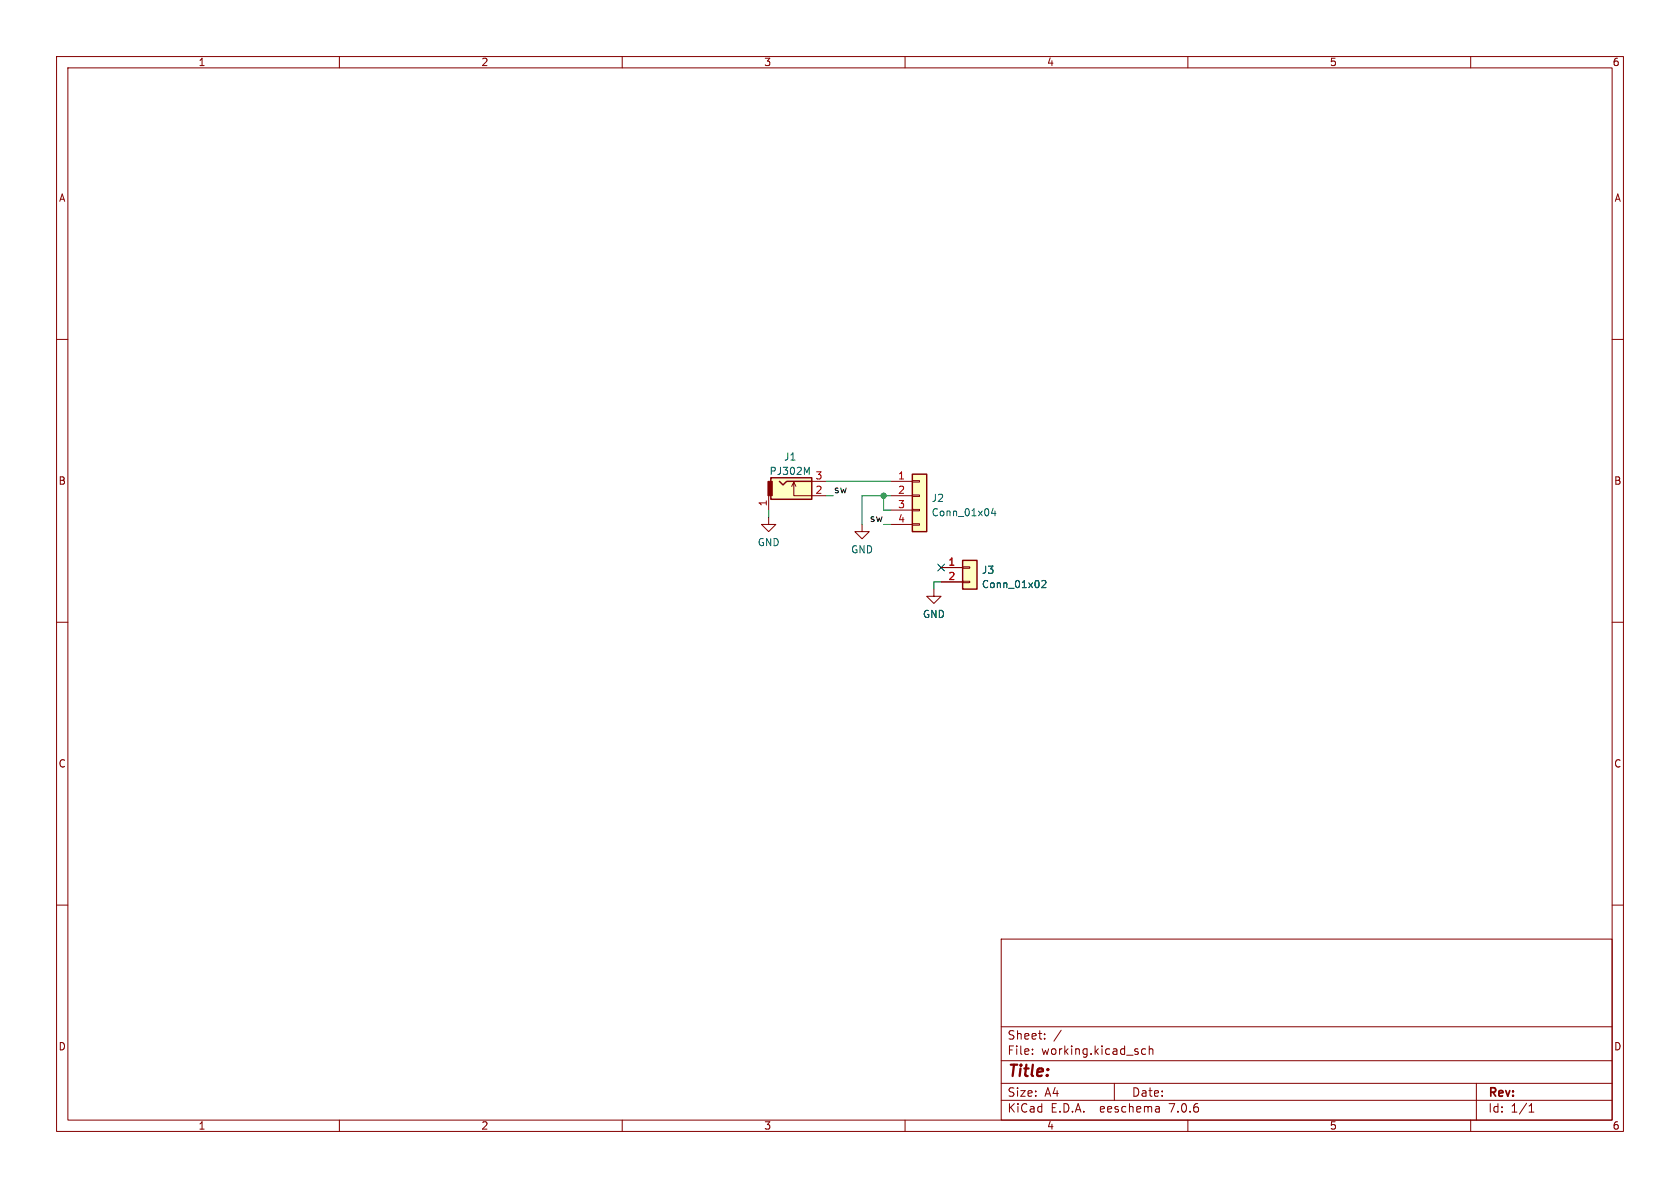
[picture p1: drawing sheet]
<svg xmlns="http://www.w3.org/2000/svg" width="297mm" height="210mm" viewBox="0 0 297 210" stroke-linecap="round" stroke-linejoin="round" font-family="sans-serif">
<g fill="none" stroke="#840000" stroke-width=".18">
<path d="M10 10h277v190h-277zM12 12h273v186h-273zM60 10v2M110 10v2M160 10v2M210 10v2M260 10v2M10 60h2M285 60h2M135.9 91.4v1.3h1.3l-1.3 1.3-1.3-1.3h1.3M135.9 87.6v2.6M140 86l.3-.8v2.4h5.7"/>
<path d="M140.3 85.2l.4 .8M143.5 85.1h2.5M152.4 92.7v1.3h1.3l-1.3 1.3-1.3-1.3h1.3M157.5 85.1h3.8M157.5 87.6h3.8M157.5 90.2h3.8M157.5 92.7h3.8M161.3 92.6h1.3v.2h-1.3zM161.3 90h1.3v.3h-1.3zM161.3 87.5h1.3v.3h-1.3zM161.3 85h1.3v.2h-1.3zM10 110h2"/>
<path d="M165.1 104.1v1.3h1.3l-1.3 1.3-1.3-1.3h1.3M166.4 100.3h3.8M166.4 102.9h3.8M170.2 102.7h1.2v.3h-1.2zM170.2 100.2h1.2v.3h-1.2zM285 110h2M10 160h2M285 160h2M177 166h108v32h-108zM60 198v2M110 198v2M160 198v2"/>
<path d="M177 194.5h108M177 191.5h108M177 187.5h108M177 181.5h108M182.5 186.3v.1M182.5 185.5v.1M184.7 183.6v.1M184.7 182.8v.1M187.6 182.1l-1.3 2M197 191.5v3M202.5 185.5l-.4-.1-.3 .3v.4l.2 .2h.5M203.2 185.5l.2-.1 .3 .1 .1 .9"/>
<path d="M203.2 184.9v1.5M204.9 195.7l.1 .9M205 196.5l-.2 .1M205 196h-.2M210 198v2M260 198v2M261 191.5v6.5M270.3 196.6h.9M270.3 195.5l.4-.4v1.5"/>
</g>
<g fill="#ffffc2" stroke="#ffffc2" stroke-width=".18">
<path d="M161.3 83.8h2.5v10.2h-2.5z"/>
<path d="M170.2 99.1h2.5v5h-2.5z"/>
<path d="M136.3 84.5h7.2v3.8h-7.2z"/>
</g>
<path d="M136.3 84.5h7.2v3.8h-7.2zM137.8 85.1l.6 .6 .7-.6h4.4M161.3 83.8h2.5v10.2h-2.5zM170.2 99.1h2.5v5h-2.5z" fill="none" stroke="#840000" stroke-width=".25"/>
<path d="M142.6 83.5l.5-.9v1.3M175.6 89.9l-.3 .9h.8M175.9 90.3v.9M184.2 102.7l.5-.1 .2 .4-.8 .9h.8" fill="none" stroke="#006464" stroke-width=".18"/>
<path d="M135.8 85.1h.7v2.5h-.7z" fill="#840000" stroke="#840000" stroke-width=".18"/>
<path d="M135.9 90.2v1.2M146 87.6h1.3M146 85.1h11.5M156.2 87.6v2.6h1.3M156.2 92.7h1.3M157.5 87.6h-5.1v5.1M166.4 102.9h-1.3v1.2" fill="none" stroke="#009600" stroke-width=".18"/>
<path d="M165.8 99.7l1.2 1.2M167 99.7l-1.2 1.2" fill="none" stroke="#000084" stroke-width=".18"/>
<circle cx="156.2" cy="87.6" r=".46" fill="#009600" stroke="#009600" stroke-width=".18"/>
<text font-size="2.8" fill="#840000" x="178" y="190.9">Title:</text>
<g font-size="2.1" fill="#840000">
<text x="178" y="184">Sheet:</text>
<text x="178" y="186.7">File:</text>
<text x="184.1" y="186.7">working.kicad_sch</text>
<text x="178" y="196.9">KiCad</text>
<text x="178" y="194.1">Size:</text>
<text x="184.7" y="194.1">A4</text>
<text x="185.7" y="196.9">E.D.A.</text>
<text x="194.6" y="196.9">eeschema</text>
<text x="200" y="194.1">Date:</text>
<text x="207" y="196.9">7.0.6</text>
<text x="263" y="194.3">Rev:</text>
<text x="263" y="196.9">Id:</text>
<text x="267.1" y="196.9">1/1</text>
</g>
<g font-size="1.8" fill="#840000">
<text x="35" y="11.9">1</text>
<text x="85" y="11.9">2</text>
<text x="135" y="11.9">3</text>
<text x="185" y="11.9">4</text>
<text x="235" y="11.9">5</text>
<text x="285" y="11.9">6</text>
<text x="10.3" y="35.9">A</text>
<text x="285.3" y="35.9">A</text>
<text x="10.3" y="85.9">B</text>
<text x="285.3" y="85.9">B</text>
<text x="10.3" y="135.9">C</text>
<text x="285.3" y="135.9">C</text>
<text x="10.3" y="185.9">D</text>
<text x="285.3" y="185.9">D</text>
<text x="35" y="199.9">1</text>
<text x="85" y="199.9">2</text>
<text x="135" y="199.9">3</text>
<text x="185" y="199.9">4</text>
<text x="235" y="199.9">5</text>
<text x="285" y="199.9">6</text>
</g>
<g font-size="1.8" fill="#006464">
<text x="138.5" y="81.6">J1</text>
<text x="135.9" y="84.2">PJ302M</text>
<text x="164.6" y="88.9">J2</text>
<text x="164.6" y="91.5">Conn_01x04</text>
<text x="133.9" y="96.7">GND</text>
<text x="150.4" y="98">GND</text>
<text x="173.5" y="101.6">J3</text>
<text x="173.5" y="104.2">Conn_01x02</text>
<text x="163.1" y="109.4">GND</text>
</g>
<g font-size="1.8" fill="#a90000">
<text x="135.6" y="89.6" transform="rotate(-90 135.6 89.6)">1</text>
<text x="144.1" y="87.4">2</text>
<text x="144.1" y="84.8">3</text>
<text x="158.7" y="84.8">1</text>
<text x="158.7" y="87.4">2</text>
<text x="158.7" y="89.9">3</text>
<text x="158.7" y="92.5">4</text>
<text x="167.6" y="100.1">1</text>
<text x="167.6" y="102.6">2</text>
</g>
<g font-size="1.8" fill="#0f0f0f">
<text x="147.3" y="87.3">sw</text>
<text x="153.6" y="92.4">sw</text>
</g>
</svg>
